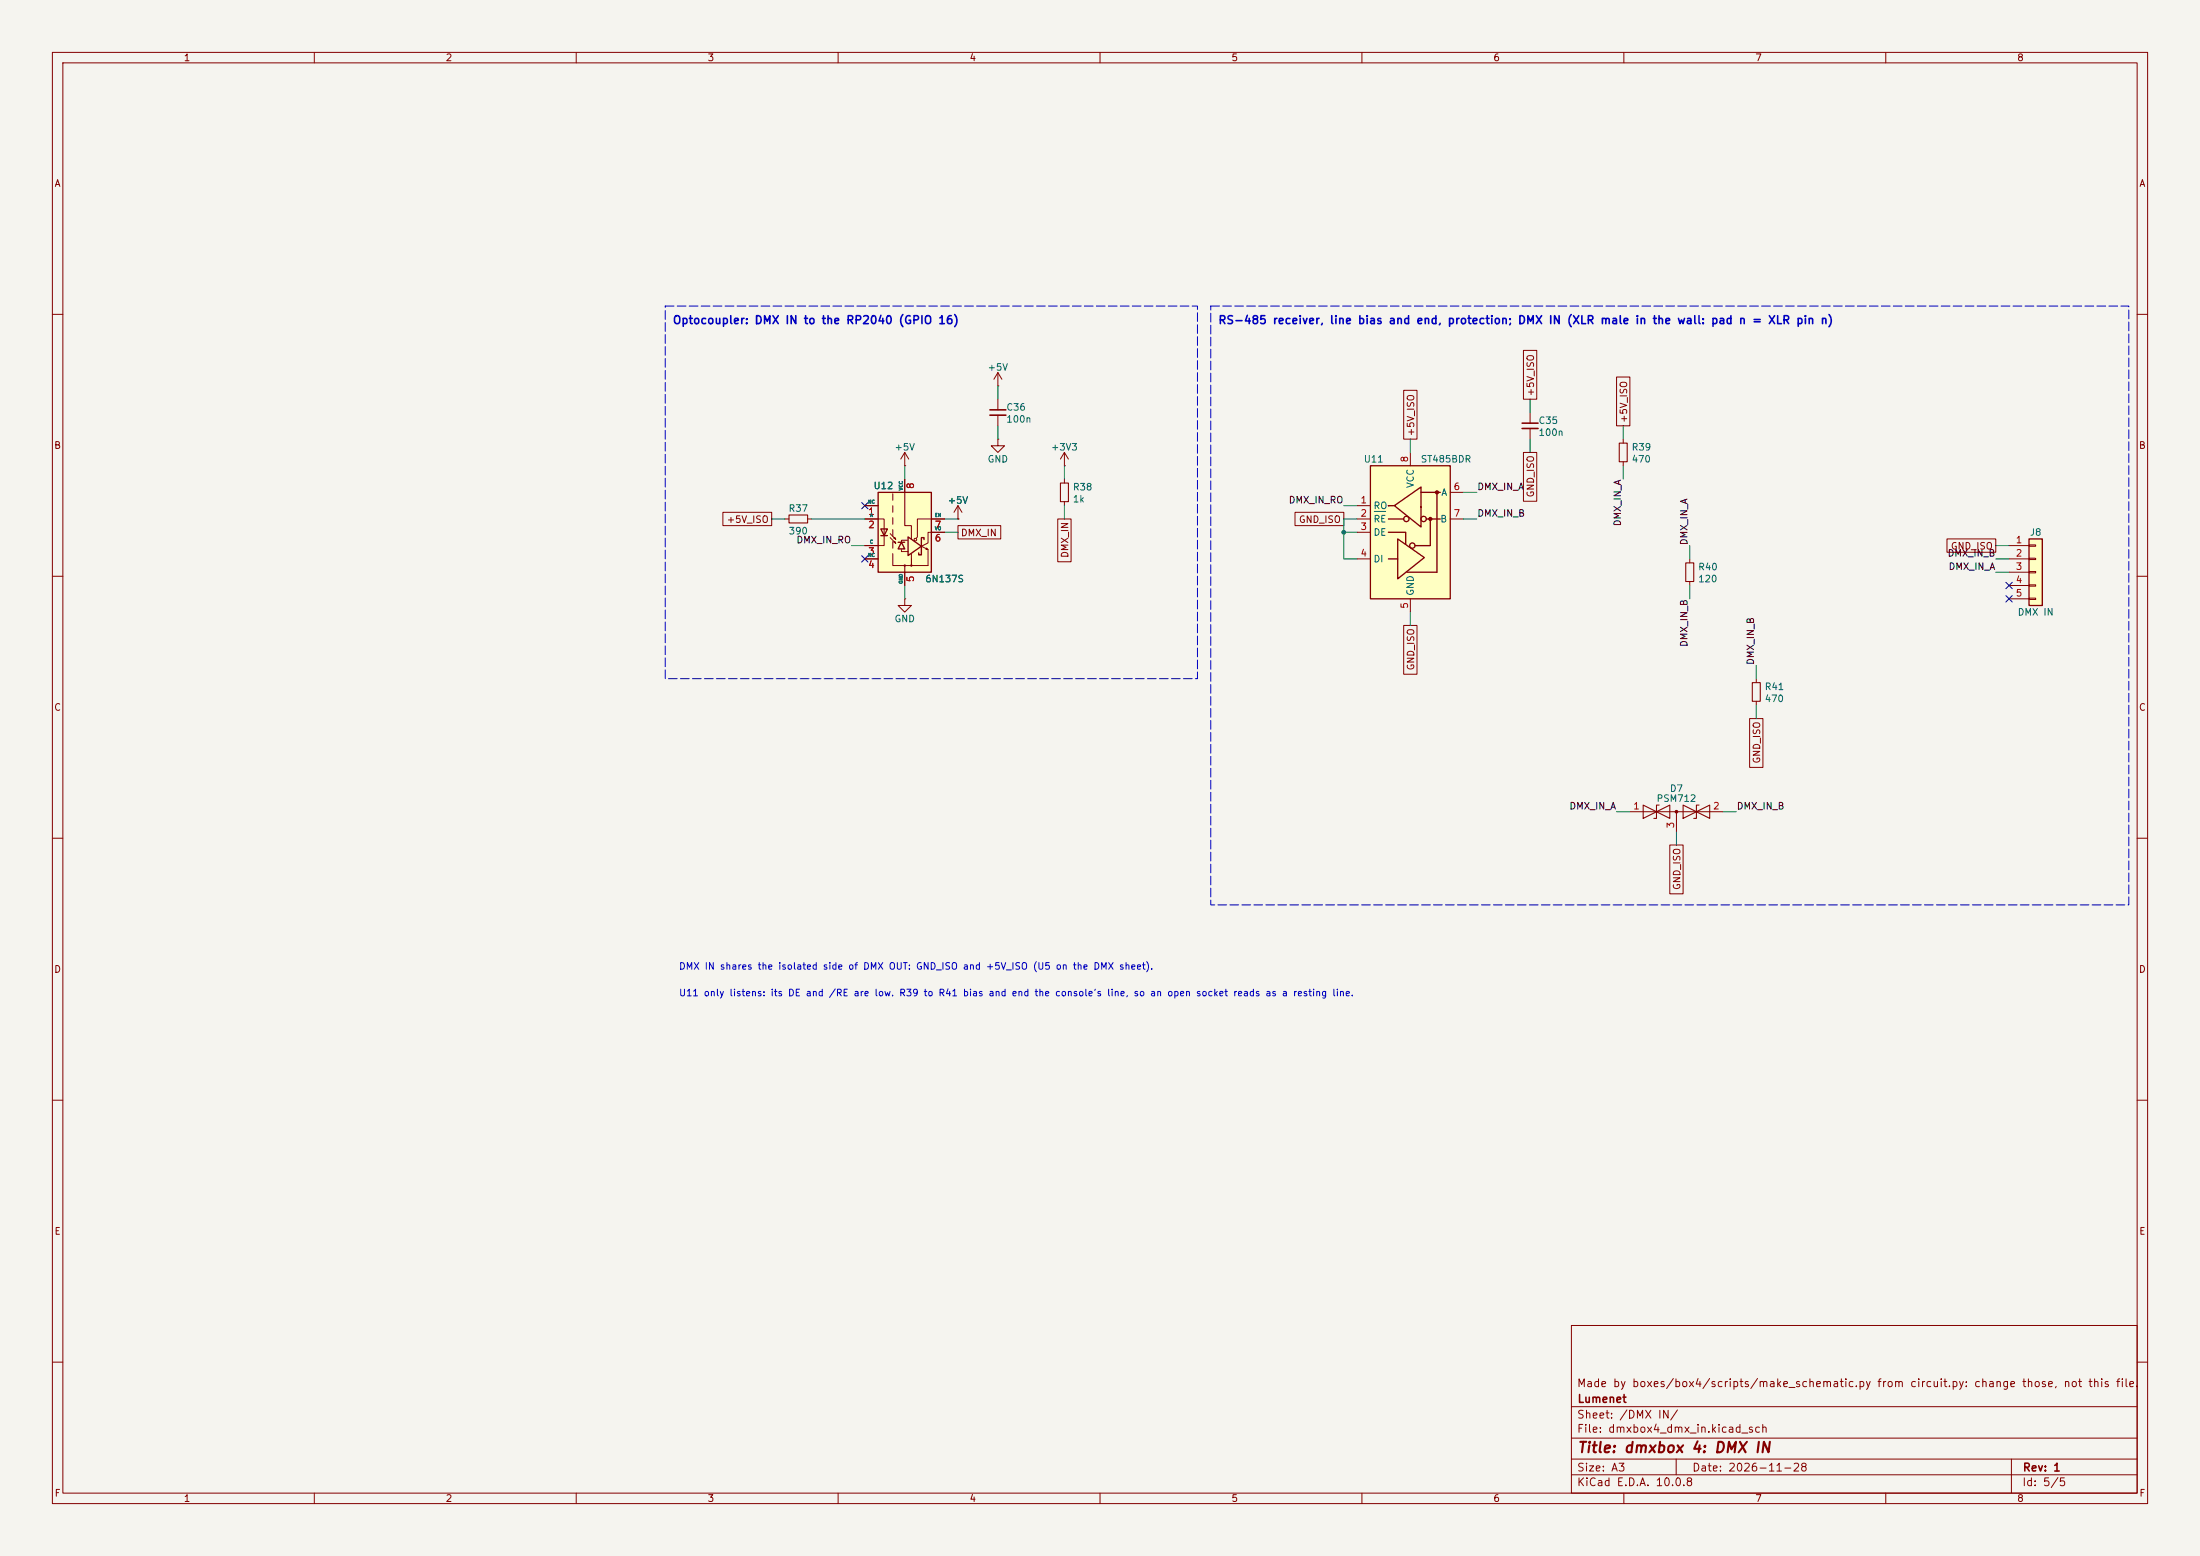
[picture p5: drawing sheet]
(kicad_sch
 (version 20250610)
 (generator "eeschema")
 (generator_version "9.99")
 (paper "A3")
 (title_block
  (title "dmxbox 4: DMX IN")
  (date "2026-11-28")
  (rev "1")
  (company "Lumenet")
  (comment 1 "Made by boxes/box4/scripts/make_schematic.py from circuit.py: change those, not this file."))
 (lib_symbols
  (symbol "Connector_Generic:Conn_01x05"
   (pin_names
    (offset 1.016) (hide yes)) (exclude_from_sim no) (in_bom yes) (on_board yes)
   (in_pos_files yes)
   (duplicate_pin_numbers_are_jumpers no)
   (property "Reference" "J" (at 0 7.62 0) (show_name no) (do_not_autoplace no) (effects (font (size 1.27 1.27))))
   (property "Value" "Conn_01x05" (at 0 -7.62 0) (show_name no) (do_not_autoplace no) (effects (font (size 1.27 1.27))))
   (property "Footprint" "" (at 0 0 0) (show_name no) (do_not_autoplace no) (hide yes) (effects (font (size 1.27 1.27))))
   (property "Datasheet" "" (at 0 0 0) (show_name no) (do_not_autoplace no) (hide yes) (effects (font (size 1.27 1.27))))
   (property "Description" "Generic connector, single row, 01x05, script generated (kicad-library-utils/schlib/autogen/connector/)" (at 0 0 0) (show_name no) (do_not_autoplace no) (hide yes) (effects (font (size 1.27 1.27))))
   (symbol "Conn_01x05_1_1"
    (rectangle (start -1.27 6.35) (end 1.27 -6.35) (stroke (width 0.254) (type default)) (fill (type background)))
    (rectangle (start -1.27 5.207) (end 0 4.953) (stroke (width 0.1524) (type default)) (fill (type none)))
    (rectangle (start -1.27 2.667) (end 0 2.413) (stroke (width 0.1524) (type default)) (fill (type none)))
    (rectangle (start -1.27 0.127) (end 0 -0.127) (stroke (width 0.1524) (type default)) (fill (type none)))
    (rectangle (start -1.27 -2.413) (end 0 -2.667) (stroke (width 0.1524) (type default)) (fill (type none)))
    (rectangle (start -1.27 -4.953) (end 0 -5.207) (stroke (width 0.1524) (type default)) (fill (type none)))
    (pin passive line (at -5.08 5.08 0) (length 3.81) (name "Pin_1" (effects (font (size 1.27 1.27)))) (number "1" (effects (font (size 1.27 1.27)))))
    (pin passive line (at -5.08 2.54 0) (length 3.81) (name "Pin_2" (effects (font (size 1.27 1.27)))) (number "2" (effects (font (size 1.27 1.27)))))
    (pin passive line (at -5.08 0 0) (length 3.81) (name "Pin_3" (effects (font (size 1.27 1.27)))) (number "3" (effects (font (size 1.27 1.27)))))
    (pin passive line (at -5.08 -2.54 0) (length 3.81) (name "Pin_4" (effects (font (size 1.27 1.27)))) (number "4" (effects (font (size 1.27 1.27)))))
    (pin passive line (at -5.08 -5.08 0) (length 3.81) (name "Pin_5" (effects (font (size 1.27 1.27)))) (number "5" (effects (font (size 1.27 1.27))))))
   (embedded_fonts no))
  (symbol "Device:C_Small"
   (pin_numbers (hide yes))
   (pin_names
    (offset 0.254) (hide yes)) (exclude_from_sim no) (in_bom yes) (on_board yes)
   (in_pos_files yes)
   (duplicate_pin_numbers_are_jumpers no)
   (property "Reference" "C" (at 0.254 1.778 0) (show_name no) (do_not_autoplace no) (effects (font (size 1.27 1.27)) (justify left)))
   (property "Value" "C_Small" (at 0.254 -2.032 0) (show_name no) (do_not_autoplace no) (effects (font (size 1.27 1.27)) (justify left)))
   (property "Footprint" "" (at 0 0 0) (show_name no) (do_not_autoplace no) (hide yes) (effects (font (size 1.27 1.27))))
   (property "Datasheet" "" (at 0 0 0) (show_name no) (do_not_autoplace no) (hide yes) (effects (font (size 1.27 1.27))))
   (property "Description" "Unpolarized capacitor, small symbol" (at 0 -10.16 0) (show_name no) (do_not_autoplace no) (hide yes) (effects (font (size 1.27 1.27))))
   (symbol "C_Small_0_1"
    (polyline (pts (xy -1.524 0.508) (xy 1.524 0.508)) (stroke (width 0.3048) (type default)) (fill (type none)))
    (polyline (pts (xy -1.524 -0.508) (xy 1.524 -0.508)) (stroke (width 0.3048) (type default)) (fill (type none))))
   (symbol "C_Small_1_1"
    (pin passive line (at 0 2.54 270) (length 2.032) (name "" (effects (font (size 1.27 1.27)))) (number "1" (effects (font (size 1.27 1.27)))))
    (pin passive line (at 0 -2.54 90) (length 2.032) (name "" (effects (font (size 1.27 1.27)))) (number "2" (effects (font (size 1.27 1.27))))))
   (embedded_fonts no))
  (symbol "Device:R_Small"
   (pin_numbers (hide yes))
   (pin_names
    (offset 0.254) (hide yes)) (exclude_from_sim no) (in_bom yes) (on_board yes)
   (in_pos_files yes)
   (duplicate_pin_numbers_are_jumpers no)
   (property "Reference" "R" (at 0 0 90) (show_name no) (do_not_autoplace no) (effects (font (size 1.016 1.016))))
   (property "Value" "R_Small" (at 1.778 0 90) (show_name no) (do_not_autoplace no) (effects (font (size 1.27 1.27))))
   (property "Footprint" "" (at 0 0 0) (show_name no) (do_not_autoplace no) (hide yes) (effects (font (size 1.27 1.27))))
   (property "Datasheet" "" (at 0 0 0) (show_name no) (do_not_autoplace no) (hide yes) (effects (font (size 1.27 1.27))))
   (property "Description" "Resistor, small symbol" (at 0 0 0) (show_name no) (do_not_autoplace no) (hide yes) (effects (font (size 1.27 1.27))))
   (symbol "R_Small_0_1"
    (rectangle (start -0.762 1.778) (end 0.762 -1.778) (stroke (width 0.2032) (type default)) (fill (type none))))
   (symbol "R_Small_1_1"
    (pin passive line (at 0 2.54 270) (length 0.762) (name "" (effects (font (size 1.27 1.27)))) (number "1" (effects (font (size 1.27 1.27)))))
    (pin passive line (at 0 -2.54 90) (length 0.762) (name "" (effects (font (size 1.27 1.27)))) (number "2" (effects (font (size 1.27 1.27))))))
   (embedded_fonts no))
  (symbol "Diode:SM712_SOT23"
   (pin_names
    (offset 1.016) (hide yes)) (exclude_from_sim no) (in_bom yes) (on_board yes)
   (in_pos_files yes)
   (duplicate_pin_numbers_are_jumpers no)
   (property "Reference" "D" (at 0 4.445 0) (show_name no) (do_not_autoplace no) (effects (font (size 1.27 1.27))))
   (property "Value" "SM712_SOT23" (at 0 2.54 0) (show_name no) (do_not_autoplace no) (effects (font (size 1.27 1.27))))
   (property "Footprint" "Package_TO_SOT_SMD:SOT-23" (at 0 -8.89 0) (show_name no) (do_not_autoplace no) (hide yes) (effects (font (size 1.27 1.27))))
   (property "Datasheet" "https://www.littelfuse.com/~/media/electronics/datasheets/tvs_diode_arrays/littelfuse_tvs_diode_array_sm712_datasheet.pdf.pdf" (at -3.81 0 0) (show_name no) (do_not_autoplace no) (hide yes) (effects (font (size 1.27 1.27))))
   (property "Description" "7V/12V, 600W Asymmetrical TVS Diode Array, SOT-23" (at 0 0 0) (show_name no) (do_not_autoplace no) (hide yes) (effects (font (size 1.27 1.27))))
   (symbol "SM712_SOT23_0_0"
    (polyline (pts (xy 0 -1.27) (xy 0 0)) (stroke (width 0) (type default)) (fill (type none))))
   (symbol "SM712_SOT23_0_1"
    (polyline (pts (xy -6.35 0) (xy 6.35 0)) (stroke (width 0) (type default)) (fill (type none)))
    (polyline (pts (xy -6.35 -1.27) (xy -1.27 1.27) (xy -1.27 -1.27) (xy -6.35 1.27) (xy -6.35 -1.27)) (stroke (width 0.2032) (type default)) (fill (type none)))
    (polyline (pts (xy -3.302 1.27) (xy -3.81 1.27) (xy -3.81 -1.27) (xy -4.318 -1.27)) (stroke (width 0.2032) (type default)) (fill (type none)))
    (circle (center 0 0) (radius 0.254) (stroke (width 0) (type default)) (fill (type outline)))
    (polyline (pts (xy 1.27 -1.27) (xy 1.27 1.27) (xy 6.35 -1.27) (xy 6.35 1.27) (xy 1.27 -1.27)) (stroke (width 0.2032) (type default)) (fill (type none)))
    (polyline (pts (xy 4.318 1.27) (xy 3.81 1.27) (xy 3.81 -1.27) (xy 3.302 -1.27)) (stroke (width 0.2032) (type default)) (fill (type none))))
   (symbol "SM712_SOT23_1_1"
    (pin passive line (at -8.89 0 0) (length 2.54) (name "A1" (effects (font (size 1.27 1.27)))) (number "1" (effects (font (size 1.27 1.27)))))
    (pin passive line (at 8.89 0 180) (length 2.54) (name "A2" (effects (font (size 1.27 1.27)))) (number "2" (effects (font (size 1.27 1.27)))))
    (pin input line (at 0 -3.81 90) (length 2.54) (name "common" (effects (font (size 1.27 1.27)))) (number "3" (effects (font (size 1.27 1.27))))))
   (embedded_fonts no))
  (symbol "Interface_UART:MAX485E" (exclude_from_sim no) (in_bom yes) (on_board yes)
   (in_pos_files yes)
   (duplicate_pin_numbers_are_jumpers no)
   (property "Reference" "U" (at -6.985 13.97 0) (show_name no) (do_not_autoplace no) (effects (font (size 1.27 1.27))))
   (property "Value" "MAX485E" (at 1.905 13.97 0) (show_name no) (do_not_autoplace no) (effects (font (size 1.27 1.27)) (justify left)))
   (property "Footprint" "" (at 0 -17.78 0) (show_name no) (do_not_autoplace no) (hide yes) (effects (font (size 1.27 1.27))))
   (property "Datasheet" "https://datasheets.maximintegrated.com/en/ds/MAX1487E-MAX491E.pdf" (at 0 1.27 0) (show_name no) (do_not_autoplace no) (hide yes) (effects (font (size 1.27 1.27))))
   (property "Description" "Half duplex RS-485/RS-422, 2.5 Mbps, ±15kV electro-static discharge (ESD) protection, no slew-rate, no low-power shutdown, with receiver/driver enable, 32 receiver drive capability, DIP-8 and SOIC-8" (at 0 0 0) (show_name no) (do_not_autoplace no) (hide yes) (effects (font (size 1.27 1.27))))
   (symbol "MAX485E_0_1"
    (rectangle (start -7.62 12.7) (end 7.62 -12.7) (stroke (width 0.254) (type default)) (fill (type background)))
    (polyline (pts (xy -4.191 2.54) (xy -1.27 2.54)) (stroke (width 0.254) (type default)) (fill (type none)))
    (polyline (pts (xy -4.191 0) (xy -0.889 0) (xy -0.889 -2.286)) (stroke (width 0.254) (type default)) (fill (type none)))
    (polyline (pts (xy -3.175 5.08) (xy -4.191 5.08) (xy -4.064 5.08)) (stroke (width 0.254) (type default)) (fill (type none)))
    (polyline (pts (xy -2.54 -5.08) (xy -4.191 -5.08)) (stroke (width 0.254) (type default)) (fill (type none)))
    (polyline (pts (xy -2.413 -5.08) (xy -2.413 -1.27) (xy 2.667 -4.826) (xy -2.413 -8.89) (xy -2.413 -5.08)) (stroke (width 0.254) (type default)) (fill (type none)))
    (polyline (pts (xy -0.635 -7.62) (xy 5.08 -7.62)) (stroke (width 0.254) (type default)) (fill (type none)))
    (circle (center 0.381 -2.54) (radius 0.508) (stroke (width 0.254) (type default)) (fill (type none)))
    (polyline (pts (xy 0.889 -2.54) (xy 3.81 -2.54)) (stroke (width 0.254) (type default)) (fill (type none)))
    (polyline (pts (xy 2.032 7.62) (xy 5.715 7.62)) (stroke (width 0.254) (type default)) (fill (type none)))
    (polyline (pts (xy 3.048 2.54) (xy 5.715 2.54)) (stroke (width 0.254) (type default)) (fill (type none)))
    (circle (center 3.81 2.54) (radius 0.2794) (stroke (width 0.254) (type default)) (fill (type outline)))
    (polyline (pts (xy 3.81 -2.54) (xy 3.81 2.54)) (stroke (width 0.254) (type default)) (fill (type none)))
    (polyline (pts (xy 5.08 -7.62) (xy 5.08 7.62)) (stroke (width 0.254) (type default)) (fill (type none))))
   (symbol "MAX485E_1_1"
    (circle (center -0.762 2.54) (radius 0.508) (stroke (width 0.254) (type default)) (fill (type none)))
    (polyline (pts (xy 2.032 4.826) (xy 2.032 8.636) (xy -3.048 5.08) (xy 2.032 1.016) (xy 2.032 4.826)) (stroke (width 0.254) (type default)) (fill (type none)))
    (circle (center 2.54 2.54) (radius 0.508) (stroke (width 0.254) (type default)) (fill (type none)))
    (circle (center 5.08 7.62) (radius 0.2794) (stroke (width 0.254) (type default)) (fill (type outline)))
    (pin output line (at -10.16 5.08 0) (length 2.54) (name "RO" (effects (font (size 1.27 1.27)))) (number "1" (effects (font (size 1.27 1.27)))))
    (pin input line (at -10.16 2.54 0) (length 2.54) (name "~{RE}" (effects (font (size 1.27 1.27)))) (number "2" (effects (font (size 1.27 1.27)))))
    (pin input line (at -10.16 0 0) (length 2.54) (name "DE" (effects (font (size 1.27 1.27)))) (number "3" (effects (font (size 1.27 1.27)))))
    (pin input line (at -10.16 -5.08 0) (length 2.54) (name "DI" (effects (font (size 1.27 1.27)))) (number "4" (effects (font (size 1.27 1.27)))))
    (pin power_in line (at 0 -15.24 90) (length 2.54) (name "GND" (effects (font (size 1.27 1.27)))) (number "5" (effects (font (size 1.27 1.27)))))
    (pin bidirectional line (at 10.16 7.62 180) (length 2.54) (name "A" (effects (font (size 1.27 1.27)))) (number "6" (effects (font (size 1.27 1.27)))))
    (pin bidirectional line (at 10.16 2.54 180) (length 2.54) (name "B" (effects (font (size 1.27 1.27)))) (number "7" (effects (font (size 1.27 1.27)))))
    (pin power_in line (at 0 15.24 270) (length 2.54) (name "VCC" (effects (font (size 1.27 1.27)))) (number "8" (effects (font (size 1.27 1.27))))))
   (embedded_fonts no))
  (symbol "Isolator:6N137"
   (pin_names
    (offset 0)) (exclude_from_sim no) (in_bom yes) (on_board yes)
   (in_pos_files yes)
   (duplicate_pin_numbers_are_jumpers no)
   (property "Reference" "U" (at -4.064 8.89 0) (show_name no) (do_not_autoplace no) (effects (font (size 1.27 1.27))))
   (property "Value" "6N137" (at 0 -8.89 0) (show_name no) (do_not_autoplace no) (effects (font (size 1.27 1.27))))
   (property "Footprint" "Package_DIP:DIP-8_W7.62mm" (at 0 -12.7 0) (show_name no) (do_not_autoplace no) (hide yes) (effects (font (size 1.27 1.27))))
   (property "Datasheet" "https://docs.broadcom.com/docs/AV02-0940EN" (at -21.59 13.97 0) (show_name no) (do_not_autoplace no) (hide yes) (effects (font (size 1.27 1.27))))
   (property "Description" "Single High Speed LSTTL/TTL Compatible Optocoupler with enable, dV/dt 1000/us, VCM 10, max 7V VCC, DIP-8" (at 0 0 0) (show_name no) (do_not_autoplace no) (hide yes) (effects (font (size 1.27 1.27))))
   (symbol "6N137_0_1"
    (polyline (pts (xy -5.08 -2.54) (xy -3.937 -2.54) (xy -3.937 2.54) (xy -5.08 2.54)) (stroke (width 0) (type default)) (fill (type none)))
    (polyline (pts (xy -2.794 -0.254) (xy -1.717 -1.331) (xy -2.076 -1.152) (xy -1.896 -0.972) (xy -1.717 -1.331)) (stroke (width 0) (type default)) (fill (type none)))
    (polyline (pts (xy -2.794 -1.016) (xy -1.717 -2.093) (xy -2.076 -1.914) (xy -1.896 -1.734) (xy -1.717 -2.093)) (stroke (width 0) (type default)) (fill (type none)))
    (polyline (pts (xy 0 -6.35) (xy -2.286 -6.35) (xy -2.286 -4.064)) (stroke (width 0) (type default)) (fill (type none)))
    (polyline (pts (xy 1.27 -5.08) (xy 1.27 -6.35) (xy 0 -6.35) (xy 0 -7.62)) (stroke (width 0) (type default)) (fill (type none)))
    (polyline (pts (xy 3.175 -2.667) (xy 0.635 -4.445) (xy 0.635 -0.889) (xy 3.175 -2.667)) (stroke (width 0.254) (type default)) (fill (type none))))
   (symbol "6N137_1_1"
    (rectangle (start -5.08 7.62) (end 5.08 -7.62) (stroke (width 0.254) (type default)) (fill (type background)))
    (polyline (pts (xy -4.572 -0.635) (xy -3.302 -0.635)) (stroke (width 0.254) (type default)) (fill (type none)))
    (polyline (pts (xy -3.937 -0.635) (xy -4.572 0.635) (xy -3.302 0.635) (xy -3.937 -0.635)) (stroke (width 0.254) (type default)) (fill (type none)))
    (polyline (pts (xy -2.286 7.366) (xy -2.286 6.096)) (stroke (width 0) (type default)) (fill (type none)))
    (polyline (pts (xy -2.286 5.08) (xy -2.286 3.81)) (stroke (width 0) (type default)) (fill (type none)))
    (polyline (pts (xy -2.286 2.794) (xy -2.286 1.524)) (stroke (width 0) (type default)) (fill (type none)))
    (polyline (pts (xy -2.286 0.508) (xy -2.286 -0.762)) (stroke (width 0) (type default)) (fill (type none)))
    (polyline (pts (xy -2.286 -1.778) (xy -2.286 -3.048)) (stroke (width 0) (type default)) (fill (type none)))
    (polyline (pts (xy -1.27 -1.905) (xy 0 -1.905)) (stroke (width 0.254) (type default)) (fill (type none)))
    (polyline (pts (xy -0.635 -1.905) (xy -0.635 -1.524) (xy 0.508 -1.524)) (stroke (width 0) (type default)) (fill (type none)))
    (polyline (pts (xy -0.635 -1.905) (xy -1.27 -3.175) (xy 0 -3.175) (xy -0.635 -1.905)) (stroke (width 0.254) (type default)) (fill (type none)))
    (polyline (pts (xy -0.635 -3.302) (xy -0.635 -3.683) (xy 0.635 -3.683)) (stroke (width 0) (type default)) (fill (type none)))
    (circle (center 0 -6.35) (radius 0.127) (stroke (width 0) (type default)) (fill (type outline)))
    (polyline (pts (xy 1.27 -1.27) (xy 1.27 1.27) (xy 0 1.27) (xy 0 7.62)) (stroke (width 0) (type default)) (fill (type none)))
    (polyline (pts (xy 1.27 -4.064) (xy 1.27 -6.35) (xy 4.445 -6.35)) (stroke (width 0) (type default)) (fill (type none)))
    (circle (center 1.27 -6.35) (radius 0.127) (stroke (width 0) (type default)) (fill (type outline)))
    (circle (center 2.032 -1.397) (radius 0.254) (stroke (width 0) (type default)) (fill (type none)))
    (polyline (pts (xy 2.1844 -1.1684) (xy 2.413 -0.889) (xy 2.413 2.54) (xy 5.08 2.54)) (stroke (width 0) (type default)) (fill (type none)))
    (polyline (pts (xy 3.175 -2.667) (xy 4.445 -3.302) (xy 4.445 -6.35)) (stroke (width 0) (type default)) (fill (type none)))
    (polyline (pts (xy 3.175 -2.667) (xy 3.175 -1.016) (xy 3.683 -1.016) (xy 3.683 -1.397)) (stroke (width 0.254) (type default)) (fill (type none)))
    (polyline (pts (xy 3.175 -2.667) (xy 3.175 -4.318) (xy 2.667 -4.318) (xy 2.667 -3.937)) (stroke (width 0.254) (type default)) (fill (type none)))
    (polyline (pts (xy 3.175 -2.667) (xy 4.445 -2.032) (xy 4.445 0) (xy 5.08 0)) (stroke (width 0) (type default)) (fill (type none)))
    (polyline (pts (xy 4.445 -3.302) (xy 4.161 -3.018) (xy 4.047 -3.246) (xy 4.445 -3.302)) (stroke (width 0.127) (type default)) (fill (type outline)))
    (pin passive line (at -7.62 5.08 0) (length 2.54) (name "NC" (effects (font (size 0.635 0.635)))) (number "1" (effects (font (size 1.27 1.27)))))
    (pin passive line (at -7.62 2.54 0) (length 2.54) (name "A" (effects (font (size 0.635 0.635)))) (number "2" (effects (font (size 1.27 1.27)))))
    (pin passive line (at -7.62 -2.54 0) (length 2.54) (name "C" (effects (font (size 0.635 0.635)))) (number "3" (effects (font (size 1.27 1.27)))))
    (pin passive line (at -7.62 -5.08 0) (length 2.54) (name "NC" (effects (font (size 0.635 0.635)))) (number "4" (effects (font (size 1.27 1.27)))))
    (pin power_in line (at 0 -10.16 90) (length 2.54) (name "GND" (effects (font (size 0.635 0.635)))) (number "5" (effects (font (size 1.27 1.27)))))
    (pin open_collector line (at 7.62 0 180) (length 2.54) (name "VO" (effects (font (size 0.635 0.635)))) (number "6" (effects (font (size 1.27 1.27)))))
    (pin input line (at 7.62 2.54 180) (length 2.54) (name "EN" (effects (font (size 0.635 0.635)))) (number "7" (effects (font (size 1.27 1.27)))))
    (pin power_in line (at 0 10.16 270) (length 2.54) (name "VCC" (effects (font (size 0.635 0.635)))) (number "8" (effects (font (size 1.27 1.27))))))
   (embedded_fonts no))
  (symbol "power:+3V3"
   (power global)
   (pin_numbers (hide yes))
   (pin_names
    (offset 0) (hide yes)) (exclude_from_sim no) (in_bom yes) (on_board yes)
   (in_pos_files yes)
   (duplicate_pin_numbers_are_jumpers no)
   (property "Reference" "#PWR" (at 0 -3.81 0) (show_name no) (do_not_autoplace no) (hide yes) (effects (font (size 1.27 1.27))))
   (property "Value" "+3V3" (at 0 3.556 0) (show_name no) (do_not_autoplace no) (effects (font (size 1.27 1.27))))
   (property "Footprint" "" (at 0 0 0) (show_name no) (do_not_autoplace no) (hide yes) (effects (font (size 1.27 1.27))))
   (property "Datasheet" "" (at 0 0 0) (show_name no) (do_not_autoplace no) (hide yes) (effects (font (size 1.27 1.27))))
   (property "Description" "Power symbol creates a global label with name \"+3V3\"" (at 0 0 0) (show_name no) (do_not_autoplace no) (hide yes) (effects (font (size 1.27 1.27))))
   (symbol "+3V3_0_1"
    (polyline (pts (xy -0.762 1.27) (xy 0 2.54)) (stroke (width 0) (type default)) (fill (type none)))
    (polyline (pts (xy 0 2.54) (xy 0.762 1.27)) (stroke (width 0) (type default)) (fill (type none)))
    (polyline (pts (xy 0 0) (xy 0 2.54)) (stroke (width 0) (type default)) (fill (type none))))
   (symbol "+3V3_1_1"
    (pin power_in line (at 0 0 90) (length 0) (name "" (effects (font (size 1.27 1.27)))) (number "1" (effects (font (size 1.27 1.27))))))
   (embedded_fonts no))
  (symbol "power:+5V"
   (power global)
   (pin_numbers (hide yes))
   (pin_names
    (offset 0) (hide yes)) (exclude_from_sim no) (in_bom yes) (on_board yes)
   (in_pos_files yes)
   (duplicate_pin_numbers_are_jumpers no)
   (property "Reference" "#PWR" (at 0 -3.81 0) (show_name no) (do_not_autoplace no) (hide yes) (effects (font (size 1.27 1.27))))
   (property "Value" "+5V" (at 0 3.556 0) (show_name no) (do_not_autoplace no) (effects (font (size 1.27 1.27))))
   (property "Footprint" "" (at 0 0 0) (show_name no) (do_not_autoplace no) (hide yes) (effects (font (size 1.27 1.27))))
   (property "Datasheet" "" (at 0 0 0) (show_name no) (do_not_autoplace no) (hide yes) (effects (font (size 1.27 1.27))))
   (property "Description" "Power symbol creates a global label with name \"+5V\"" (at 0 0 0) (show_name no) (do_not_autoplace no) (hide yes) (effects (font (size 1.27 1.27))))
   (symbol "+5V_0_1"
    (polyline (pts (xy -0.762 1.27) (xy 0 2.54)) (stroke (width 0) (type default)) (fill (type none)))
    (polyline (pts (xy 0 2.54) (xy 0.762 1.27)) (stroke (width 0) (type default)) (fill (type none)))
    (polyline (pts (xy 0 0) (xy 0 2.54)) (stroke (width 0) (type default)) (fill (type none))))
   (symbol "+5V_1_1"
    (pin power_in line (at 0 0 90) (length 0) (name "" (effects (font (size 1.27 1.27)))) (number "1" (effects (font (size 1.27 1.27))))))
   (embedded_fonts no))
  (symbol "power:GND"
   (power global)
   (pin_numbers (hide yes))
   (pin_names
    (offset 0) (hide yes)) (exclude_from_sim no) (in_bom yes) (on_board yes)
   (in_pos_files yes)
   (duplicate_pin_numbers_are_jumpers no)
   (property "Reference" "#PWR" (at 0 -6.35 0) (show_name no) (do_not_autoplace no) (hide yes) (effects (font (size 1.27 1.27))))
   (property "Value" "GND" (at 0 -3.81 0) (show_name no) (do_not_autoplace no) (effects (font (size 1.27 1.27))))
   (property "Footprint" "" (at 0 0 0) (show_name no) (do_not_autoplace no) (hide yes) (effects (font (size 1.27 1.27))))
   (property "Datasheet" "" (at 0 0 0) (show_name no) (do_not_autoplace no) (hide yes) (effects (font (size 1.27 1.27))))
   (property "Description" "Power symbol creates a global label with name \"GND\" , ground" (at 0 0 0) (show_name no) (do_not_autoplace no) (hide yes) (effects (font (size 1.27 1.27))))
   (symbol "GND_0_1"
    (polyline (pts (xy 0 0) (xy 0 -1.27) (xy 1.27 -1.27) (xy 0 -2.54) (xy -1.27 -1.27) (xy 0 -1.27)) (stroke (width 0) (type default)) (fill (type none))))
   (symbol "GND_1_1"
    (pin power_in line (at 0 0 270) (length 0) (name "" (effects (font (size 1.27 1.27)))) (number "1" (effects (font (size 1.27 1.27))))))
   (embedded_fonts no)))
 (symbol
  (lib_id "Interface_UART:MAX485E")
  (at 269.24 101.6 0)
  (unit 1)
  (exclude_from_sim no)
  (in_bom yes)
  (on_board yes)
  (dnp no)
  (property "Reference" "U11" (at 262.25 87.63 0) (effects (font (size 1.27 1.27))))
  (property "Value" "ST485BDR" (at 271.14 87.63 0) (effects (font (size 1.27 1.27)) (justify left)))
  (property "Footprint" "Package_SO:SOIC-8_3.9x4.9mm_P1.27mm" (at 269.24 101.6 0) (hide yes) (effects (font (size 1.27 1.27))))
  (property "LCSC" "C91197" (at 269.24 101.6 0) (hide yes) (effects (font (size 1.27 1.27))))
  (property "Fitted by" "jlc" (at 269.24 101.6 0) (hide yes) (effects (font (size 1.27 1.27))))
  (property "Description" "RS-485 receiver of DMX IN (ST485B; DE and /RE low: it only listens)" (at 269.24 101.6 0) (hide yes) (effects (font (size 1.27 1.27))))
  (pin "1")
  (pin "2")
  (pin "3")
  (pin "4")
  (pin "5")
  (pin "6")
  (pin "7")
  (pin "8"))
 (wire
  (pts (xy 279.4 93.98) (xy 281.94 93.98))
  (stroke (width 0) (type default)))
 (label "DMX_IN_A"
  (at 281.94 93.98 0)
  (effects (font (size 1.27 1.27)) (justify left bottom)))
 (wire
  (pts (xy 279.4 99.06) (xy 281.94 99.06))
  (stroke (width 0) (type default)))
 (label "DMX_IN_B"
  (at 281.94 99.06 0)
  (effects (font (size 1.27 1.27)) (justify left bottom)))
 (wire
  (pts (xy 269.24 86.36) (xy 269.24 83.82))
  (stroke (width 0) (type default)))
 (global_label "+5V_ISO"
  (shape passive)
  (at 269.24 83.82 90)
  (fields_autoplaced yes)
  (effects (font (size 1.27 1.27)) (justify left))
  (property "Intersheetrefs" "${INTERSHEET_REFS}" (at 269.24 83.82 0) (effects (font (size 1.27 1.27)) (justify left) (hide yes))))
 (wire
  (pts (xy 259.08 96.52) (xy 256.54 96.52))
  (stroke (width 0) (type default)))
 (label "DMX_IN_RO"
  (at 256.54 96.52 180)
  (effects (font (size 1.27 1.27)) (justify right bottom)))
 (wire
  (pts (xy 259.08 99.06) (xy 256.54 99.06))
  (stroke (width 0) (type default)))
 (wire
  (pts (xy 259.08 101.6) (xy 256.54 101.6))
  (stroke (width 0) (type default)))
 (wire
  (pts (xy 259.08 106.68) (xy 256.54 106.68))
  (stroke (width 0) (type default)))
 (wire
  (pts (xy 256.54 99.06) (xy 256.54 101.6))
  (stroke (width 0) (type default)))
 (wire
  (pts (xy 256.54 101.6) (xy 256.54 106.68))
  (stroke (width 0) (type default)))
 (junction
  (at 256.54 101.6)
  (diameter 0)
  (color 0 0 0 0))
 (global_label "GND_ISO"
  (shape passive)
  (at 256.54 99.06 180)
  (fields_autoplaced yes)
  (effects (font (size 1.27 1.27)) (justify right))
  (property "Intersheetrefs" "${INTERSHEET_REFS}" (at 256.54 99.06 0) (effects (font (size 1.27 1.27)) (justify right) (hide yes))))
 (wire
  (pts (xy 269.24 116.84) (xy 269.24 119.38))
  (stroke (width 0) (type default)))
 (global_label "GND_ISO"
  (shape passive)
  (at 269.24 119.38 270)
  (fields_autoplaced yes)
  (effects (font (size 1.27 1.27)) (justify right))
  (property "Intersheetrefs" "${INTERSHEET_REFS}" (at 269.24 119.38 0) (effects (font (size 1.27 1.27)) (justify right) (hide yes))))
 (symbol
  (lib_id "Device:C_Small")
  (at 292.1 81.28 0)
  (unit 1)
  (exclude_from_sim no)
  (in_bom yes)
  (on_board yes)
  (dnp no)
  (property "Reference" "C35" (at 293.62 80.26 0) (effects (font (size 1.27 1.27)) (justify left)))
  (property "Value" "100n" (at 293.62 82.55 0) (effects (font (size 1.27 1.27)) (justify left)))
  (property "Footprint" "Capacitor_SMD:C_0603_1608Metric" (at 292.1 81.28 0) (hide yes) (effects (font (size 1.27 1.27))))
  (property "LCSC" "C14663" (at 292.1 81.28 0) (hide yes) (effects (font (size 1.27 1.27))))
  (property "Fitted by" "jlc" (at 292.1 81.28 0) (hide yes) (effects (font (size 1.27 1.27))))
  (property "Description" "U11" (at 292.1 81.28 0) (hide yes) (effects (font (size 1.27 1.27))))
  (pin "1")
  (pin "2"))
 (wire
  (pts (xy 292.1 78.74) (xy 292.1 76.2))
  (stroke (width 0) (type default)))
 (global_label "+5V_ISO"
  (shape passive)
  (at 292.1 76.2 90)
  (fields_autoplaced yes)
  (effects (font (size 1.27 1.27)) (justify left))
  (property "Intersheetrefs" "${INTERSHEET_REFS}" (at 292.1 76.2 0) (effects (font (size 1.27 1.27)) (justify left) (hide yes))))
 (wire
  (pts (xy 292.1 83.82) (xy 292.1 86.36))
  (stroke (width 0) (type default)))
 (global_label "GND_ISO"
  (shape passive)
  (at 292.1 86.36 270)
  (fields_autoplaced yes)
  (effects (font (size 1.27 1.27)) (justify right))
  (property "Intersheetrefs" "${INTERSHEET_REFS}" (at 292.1 86.36 0) (effects (font (size 1.27 1.27)) (justify right) (hide yes))))
 (symbol
  (lib_id "Device:R_Small")
  (at 309.88 86.36 0)
  (unit 1)
  (exclude_from_sim no)
  (in_bom yes)
  (on_board yes)
  (dnp no)
  (property "Reference" "R39" (at 311.4 85.34 0) (effects (font (size 1.27 1.27)) (justify left)))
  (property "Value" "470" (at 311.4 87.63 0) (effects (font (size 1.27 1.27)) (justify left)))
  (property "Footprint" "Resistor_SMD:R_0603_1608Metric" (at 309.88 86.36 0) (hide yes) (effects (font (size 1.27 1.27))))
  (property "LCSC" "C23179" (at 309.88 86.36 0) (hide yes) (effects (font (size 1.27 1.27))))
  (property "Fitted by" "jlc" (at 309.88 86.36 0) (hide yes) (effects (font (size 1.27 1.27))))
  (property "Description" "DMX IN line bias: Data+ up" (at 309.88 86.36 0) (hide yes) (effects (font (size 1.27 1.27))))
  (pin "1")
  (pin "2"))
 (wire
  (pts (xy 309.88 83.82) (xy 309.88 81.28))
  (stroke (width 0) (type default)))
 (global_label "+5V_ISO"
  (shape passive)
  (at 309.88 81.28 90)
  (fields_autoplaced yes)
  (effects (font (size 1.27 1.27)) (justify left))
  (property "Intersheetrefs" "${INTERSHEET_REFS}" (at 309.88 81.28 0) (effects (font (size 1.27 1.27)) (justify left) (hide yes))))
 (wire
  (pts (xy 309.88 88.9) (xy 309.88 91.44))
  (stroke (width 0) (type default)))
 (label "DMX_IN_A"
  (at 309.88 91.44 270)
  (effects (font (size 1.27 1.27)) (justify right bottom)))
 (symbol
  (lib_id "Device:R_Small")
  (at 322.58 109.22 0)
  (unit 1)
  (exclude_from_sim no)
  (in_bom yes)
  (on_board yes)
  (dnp no)
  (property "Reference" "R40" (at 324.1 108.2 0) (effects (font (size 1.27 1.27)) (justify left)))
  (property "Value" "120" (at 324.1 110.49 0) (effects (font (size 1.27 1.27)) (justify left)))
  (property "Footprint" "Resistor_SMD:R_1206_3216Metric" (at 322.58 109.22 0) (hide yes) (effects (font (size 1.27 1.27))))
  (property "LCSC" "C17909" (at 322.58 109.22 0) (hide yes) (effects (font (size 1.27 1.27))))
  (property "Fitted by" "jlc" (at 322.58 109.22 0) (hide yes) (effects (font (size 1.27 1.27))))
  (property "Description" "DMX IN: the end of the console's line" (at 322.58 109.22 0) (hide yes) (effects (font (size 1.27 1.27))))
  (pin "1")
  (pin "2"))
 (wire
  (pts (xy 322.58 106.68) (xy 322.58 104.14))
  (stroke (width 0) (type default)))
 (label "DMX_IN_A"
  (at 322.58 104.14 90)
  (effects (font (size 1.27 1.27)) (justify left bottom)))
 (wire
  (pts (xy 322.58 111.76) (xy 322.58 114.3))
  (stroke (width 0) (type default)))
 (label "DMX_IN_B"
  (at 322.58 114.3 270)
  (effects (font (size 1.27 1.27)) (justify right bottom)))
 (symbol
  (lib_id "Device:R_Small")
  (at 335.28 132.08 0)
  (unit 1)
  (exclude_from_sim no)
  (in_bom yes)
  (on_board yes)
  (dnp no)
  (property "Reference" "R41" (at 336.8 131.06 0) (effects (font (size 1.27 1.27)) (justify left)))
  (property "Value" "470" (at 336.8 133.35 0) (effects (font (size 1.27 1.27)) (justify left)))
  (property "Footprint" "Resistor_SMD:R_0603_1608Metric" (at 335.28 132.08 0) (hide yes) (effects (font (size 1.27 1.27))))
  (property "LCSC" "C23179" (at 335.28 132.08 0) (hide yes) (effects (font (size 1.27 1.27))))
  (property "Fitted by" "jlc" (at 335.28 132.08 0) (hide yes) (effects (font (size 1.27 1.27))))
  (property "Description" "DMX IN line bias: Data- down" (at 335.28 132.08 0) (hide yes) (effects (font (size 1.27 1.27))))
  (pin "1")
  (pin "2"))
 (wire
  (pts (xy 335.28 129.54) (xy 335.28 127))
  (stroke (width 0) (type default)))
 (label "DMX_IN_B"
  (at 335.28 127 90)
  (effects (font (size 1.27 1.27)) (justify left bottom)))
 (wire
  (pts (xy 335.28 134.62) (xy 335.28 137.16))
  (stroke (width 0) (type default)))
 (global_label "GND_ISO"
  (shape passive)
  (at 335.28 137.16 270)
  (fields_autoplaced yes)
  (effects (font (size 1.27 1.27)) (justify right))
  (property "Intersheetrefs" "${INTERSHEET_REFS}" (at 335.28 137.16 0) (effects (font (size 1.27 1.27)) (justify right) (hide yes))))
 (symbol
  (lib_id "Diode:SM712_SOT23")
  (at 320.04 154.94 0)
  (unit 1)
  (exclude_from_sim no)
  (in_bom yes)
  (on_board yes)
  (dnp no)
  (property "Reference" "D7" (at 320.04 150.5 0) (effects (font (size 1.27 1.27))))
  (property "Value" "PSM712" (at 320.04 152.4 0) (effects (font (size 1.27 1.27))))
  (property "Footprint" "Package_TO_SOT_SMD:SOT-23" (at 320.04 154.94 0) (hide yes) (effects (font (size 1.27 1.27))))
  (property "LCSC" "C32677" (at 320.04 154.94 0) (hide yes) (effects (font (size 1.27 1.27))))
  (property "Fitted by" "jlc" (at 320.04 154.94 0) (hide yes) (effects (font (size 1.27 1.27))))
  (property "Description" "protection of the DMX IN line" (at 320.04 154.94 0) (hide yes) (effects (font (size 1.27 1.27))))
  (pin "1")
  (pin "2")
  (pin "3"))
 (wire
  (pts (xy 328.93 154.94) (xy 331.47 154.94))
  (stroke (width 0) (type default)))
 (label "DMX_IN_B"
  (at 331.47 154.94 0)
  (effects (font (size 1.27 1.27)) (justify left bottom)))
 (wire
  (pts (xy 311.15 154.94) (xy 308.61 154.94))
  (stroke (width 0) (type default)))
 (label "DMX_IN_A"
  (at 308.61 154.94 180)
  (effects (font (size 1.27 1.27)) (justify right bottom)))
 (wire
  (pts (xy 320.04 158.75) (xy 320.04 161.29))
  (stroke (width 0) (type default)))
 (global_label "GND_ISO"
  (shape passive)
  (at 320.04 161.29 270)
  (fields_autoplaced yes)
  (effects (font (size 1.27 1.27)) (justify right))
  (property "Intersheetrefs" "${INTERSHEET_REFS}" (at 320.04 161.29 0) (effects (font (size 1.27 1.27)) (justify right) (hide yes))))
 (symbol
  (lib_id "Isolator:6N137")
  (at 172.72 101.6 0)
  (unit 1)
  (exclude_from_sim no)
  (in_bom yes)
  (on_board yes)
  (dnp no)
  (property "Reference" "U12" (at 168.66 92.71 0) (effects (font (size 1.27 1.27))))
  (property "Value" "6N137S" (at 176.53 110.49 0) (effects (font (size 1.27 1.27)) (justify left)))
  (property "Footprint" "Package_DIP:SMDIP-8_W9.53mm" (at 172.72 101.6 0) (hide yes) (effects (font (size 1.27 1.27))))
  (property "LCSC" "C92651" (at 172.72 101.6 0) (hide yes) (effects (font (size 1.27 1.27))))
  (property "Fitted by" "jlc" (at 172.72 101.6 0) (hide yes) (effects (font (size 1.27 1.27))))
  (property "Description" "DMX IN to the RP2040 (6N137S)" (at 172.72 101.6 0) (hide yes) (effects (font (size 1.27 1.27))))
  (pin "1")
  (pin "2")
  (pin "3")
  (pin "4")
  (pin "5")
  (pin "6")
  (pin "7")
  (pin "8"))
 (no_connect
  (at 165.1 96.52))
 (no_connect
  (at 165.1 106.68))
 (wire
  (pts (xy 180.34 99.06) (xy 182.88 99.06))
  (stroke (width 0) (type default)))
 (symbol
  (lib_id "power:+5V")
  (at 182.88 99.06 0)
  (unit 1)
  (exclude_from_sim no)
  (in_bom yes)
  (on_board yes)
  (dnp no)
  (property "Reference" "#PWRI001" (at 182.88 102.87 0) (hide yes) (effects (font (size 1.27 1.27))))
  (property "Value" "+5V" (at 182.88 95.5 0) (effects (font (size 1.27 1.27))))
  (pin "1"))
 (wire
  (pts (xy 180.34 101.6) (xy 182.88 101.6))
  (stroke (width 0) (type default)))
 (global_label "DMX_IN"
  (shape passive)
  (at 182.88 101.6 0)
  (fields_autoplaced yes)
  (effects (font (size 1.27 1.27)) (justify left))
  (property "Intersheetrefs" "${INTERSHEET_REFS}" (at 182.88 101.6 0) (effects (font (size 1.27 1.27)) (justify left) (hide yes))))
 (wire
  (pts (xy 172.72 91.44) (xy 172.72 88.9))
  (stroke (width 0) (type default)))
 (symbol
  (lib_id "power:+5V")
  (at 172.72 88.9 0)
  (unit 1)
  (exclude_from_sim no)
  (in_bom yes)
  (on_board yes)
  (dnp no)
  (property "Reference" "#PWRI002" (at 172.72 92.71 0) (hide yes) (effects (font (size 1.27 1.27))))
  (property "Value" "+5V" (at 172.72 85.34 0) (effects (font (size 1.27 1.27))))
  (pin "1"))
 (wire
  (pts (xy 165.1 104.14) (xy 162.56 104.14))
  (stroke (width 0) (type default)))
 (label "DMX_IN_RO"
  (at 162.56 104.14 180)
  (effects (font (size 1.27 1.27)) (justify right bottom)))
 (wire
  (pts (xy 172.72 111.76) (xy 172.72 114.3))
  (stroke (width 0) (type default)))
 (symbol
  (lib_id "power:GND")
  (at 172.72 114.3 0)
  (unit 1)
  (exclude_from_sim no)
  (in_bom yes)
  (on_board yes)
  (dnp no)
  (property "Reference" "#PWRI003" (at 172.72 120.65 0) (hide yes) (effects (font (size 1.27 1.27))))
  (property "Value" "GND" (at 172.72 118.11 0) (effects (font (size 1.27 1.27))))
  (pin "1"))
 (symbol
  (lib_id "Device:R_Small")
  (at 152.4 99.06 90)
  (unit 1)
  (exclude_from_sim no)
  (in_bom yes)
  (on_board yes)
  (dnp no)
  (property "Reference" "R37" (at 152.4 97.03 90) (effects (font (size 1.27 1.27))))
  (property "Value" "390" (at 152.4 101.35 90) (effects (font (size 1.27 1.27))))
  (property "Footprint" "Resistor_SMD:R_0603_1608Metric" (at 152.4 99.06 0) (hide yes) (effects (font (size 1.27 1.27))))
  (property "LCSC" "C23151" (at 152.4 99.06 0) (hide yes) (effects (font (size 1.27 1.27))))
  (property "Fitted by" "jlc" (at 152.4 99.06 0) (hide yes) (effects (font (size 1.27 1.27))))
  (property "Description" "U12 LED" (at 152.4 99.06 0) (hide yes) (effects (font (size 1.27 1.27))))
  (pin "1")
  (pin "2"))
 (wire
  (pts (xy 149.86 99.06) (xy 147.32 99.06))
  (stroke (width 0) (type default)))
 (global_label "+5V_ISO"
  (shape passive)
  (at 147.32 99.06 180)
  (fields_autoplaced yes)
  (effects (font (size 1.27 1.27)) (justify right))
  (property "Intersheetrefs" "${INTERSHEET_REFS}" (at 147.32 99.06 0) (effects (font (size 1.27 1.27)) (justify right) (hide yes))))
 (symbol
  (lib_id "Device:R_Small")
  (at 203.2 93.98 0)
  (unit 1)
  (exclude_from_sim no)
  (in_bom yes)
  (on_board yes)
  (dnp no)
  (property "Reference" "R38" (at 204.72 92.96 0) (effects (font (size 1.27 1.27)) (justify left)))
  (property "Value" "1k" (at 204.72 95.25 0) (effects (font (size 1.27 1.27)) (justify left)))
  (property "Footprint" "Resistor_SMD:R_0603_1608Metric" (at 203.2 93.98 0) (hide yes) (effects (font (size 1.27 1.27))))
  (property "LCSC" "C21190" (at 203.2 93.98 0) (hide yes) (effects (font (size 1.27 1.27))))
  (property "Fitted by" "jlc" (at 203.2 93.98 0) (hide yes) (effects (font (size 1.27 1.27))))
  (property "Description" "U12 output pull-up" (at 203.2 93.98 0) (hide yes) (effects (font (size 1.27 1.27))))
  (pin "1")
  (pin "2"))
 (wire
  (pts (xy 203.2 91.44) (xy 203.2 88.9))
  (stroke (width 0) (type default)))
 (symbol
  (lib_id "power:+3V3")
  (at 203.2 88.9 0)
  (unit 1)
  (exclude_from_sim no)
  (in_bom yes)
  (on_board yes)
  (dnp no)
  (property "Reference" "#PWRI004" (at 203.2 92.71 0) (hide yes) (effects (font (size 1.27 1.27))))
  (property "Value" "+3V3" (at 203.2 85.34 0) (effects (font (size 1.27 1.27))))
  (pin "1"))
 (wire
  (pts (xy 203.2 96.52) (xy 203.2 99.06))
  (stroke (width 0) (type default)))
 (global_label "DMX_IN"
  (shape passive)
  (at 203.2 99.06 270)
  (fields_autoplaced yes)
  (effects (font (size 1.27 1.27)) (justify right))
  (property "Intersheetrefs" "${INTERSHEET_REFS}" (at 203.2 99.06 0) (effects (font (size 1.27 1.27)) (justify right) (hide yes))))
 (symbol
  (lib_id "Device:C_Small")
  (at 190.5 78.74 0)
  (unit 1)
  (exclude_from_sim no)
  (in_bom yes)
  (on_board yes)
  (dnp no)
  (property "Reference" "C36" (at 192.02 77.72 0) (effects (font (size 1.27 1.27)) (justify left)))
  (property "Value" "100n" (at 192.02 80.01 0) (effects (font (size 1.27 1.27)) (justify left)))
  (property "Footprint" "Capacitor_SMD:C_0603_1608Metric" (at 190.5 78.74 0) (hide yes) (effects (font (size 1.27 1.27))))
  (property "LCSC" "C14663" (at 190.5 78.74 0) (hide yes) (effects (font (size 1.27 1.27))))
  (property "Fitted by" "jlc" (at 190.5 78.74 0) (hide yes) (effects (font (size 1.27 1.27))))
  (property "Description" "U12" (at 190.5 78.74 0) (hide yes) (effects (font (size 1.27 1.27))))
  (pin "1")
  (pin "2"))
 (wire
  (pts (xy 190.5 76.2) (xy 190.5 73.66))
  (stroke (width 0) (type default)))
 (symbol
  (lib_id "power:+5V")
  (at 190.5 73.66 0)
  (unit 1)
  (exclude_from_sim no)
  (in_bom yes)
  (on_board yes)
  (dnp no)
  (property "Reference" "#PWRI005" (at 190.5 77.47 0) (hide yes) (effects (font (size 1.27 1.27))))
  (property "Value" "+5V" (at 190.5 70.1 0) (effects (font (size 1.27 1.27))))
  (pin "1"))
 (wire
  (pts (xy 190.5 81.28) (xy 190.5 83.82))
  (stroke (width 0) (type default)))
 (symbol
  (lib_id "power:GND")
  (at 190.5 83.82 0)
  (unit 1)
  (exclude_from_sim no)
  (in_bom yes)
  (on_board yes)
  (dnp no)
  (property "Reference" "#PWRI006" (at 190.5 90.17 0) (hide yes) (effects (font (size 1.27 1.27))))
  (property "Value" "GND" (at 190.5 87.63 0) (effects (font (size 1.27 1.27))))
  (pin "1"))
 (symbol
  (lib_id "Connector_Generic:Conn_01x05")
  (at 388.62 109.22 0)
  (unit 1)
  (exclude_from_sim no)
  (in_bom yes)
  (on_board yes)
  (dnp no)
  (property "Reference" "J8" (at 388.62 101.6 0) (effects (font (size 1.27 1.27))))
  (property "Value" "DMX IN" (at 388.62 116.84 0) (effects (font (size 1.27 1.27))))
  (property "Footprint" "dmxbox4:PinHeader_1x05_P2.54mm_Vertical_SMD_BothSides" (at 388.62 109.22 0) (hide yes) (effects (font (size 1.27 1.27))))
  (property "LCSC" "C41417362" (at 388.62 109.22 0) (hide yes) (effects (font (size 1.27 1.27))))
  (property "Fitted by" "jlc" (at 388.62 109.22 0) (hide yes) (effects (font (size 1.27 1.27))))
  (property "Description" "SMD pin header to the DMX IN socket (XLR 5-pin male) in the box wall: pin n = XLR pin n (1 common, 2 Data-, 3 Data+, 4 and 5 free)" (at 388.62 109.22 0) (hide yes) (effects (font (size 1.27 1.27))))
  (pin "1")
  (pin "2")
  (pin "3")
  (pin "4")
  (pin "5"))
 (no_connect
  (at 383.54 111.76))
 (no_connect
  (at 383.54 114.3))
 (wire
  (pts (xy 383.54 104.14) (xy 381 104.14))
  (stroke (width 0) (type default)))
 (global_label "GND_ISO"
  (shape passive)
  (at 381 104.14 180)
  (fields_autoplaced yes)
  (effects (font (size 1.27 1.27)) (justify right))
  (property "Intersheetrefs" "${INTERSHEET_REFS}" (at 381 104.14 0) (effects (font (size 1.27 1.27)) (justify right) (hide yes))))
 (wire
  (pts (xy 383.54 106.68) (xy 381 106.68))
  (stroke (width 0) (type default)))
 (label "DMX_IN_B"
  (at 381 106.68 180)
  (effects (font (size 1.27 1.27)) (justify right bottom)))
 (wire
  (pts (xy 383.54 109.22) (xy 381 109.22))
  (stroke (width 0) (type default)))
 (label "DMX_IN_A"
  (at 381 109.22 180)
  (effects (font (size 1.27 1.27)) (justify right bottom)))
 (wire
  (pts (xy 154.94 99.06) (xy 165.1 99.06))
  (stroke (width 0) (type default)))
 (rectangle
  (start 127 58.42)
  (end 228.6 129.54)
  (stroke (width 0) (type dash))
  (fill (type none)))
 (text "Optocoupler: DMX IN to the RP2040 (GPIO 16)"
  (exclude_from_sim no)
  (at 128.27 62.23 0)
  (effects (font (size 1.524 1.524)
    (bold yes)) (justify left bottom)))
 (rectangle
  (start 231.14 58.42)
  (end 406.4 172.72)
  (stroke (width 0) (type dash))
  (fill (type none)))
 (text "RS-485 receiver, line bias and end, protection; DMX IN (XLR male in the wall: pad n = XLR pin n)"
  (exclude_from_sim no)
  (at 232.41 62.23 0)
  (effects (font (size 1.524 1.524)
    (bold yes)) (justify left bottom)))
 (text "DMX IN shares the isolated side of DMX OUT: GND_ISO and +5V_ISO (U5 on the DMX sheet)."
  (exclude_from_sim no)
  (at 129.54 185.42 0)
  (effects (font (size 1.27 1.27)) (justify left bottom)))
 (text "U11 only listens: its DE and /RE are low. R39 to R41 bias and end the console's line, so an open socket reads as a resting line."
  (exclude_from_sim no)
  (at 129.54 190.5 0)
  (effects (font (size 1.27 1.27)) (justify left bottom)))
 (embedded_fonts no))
